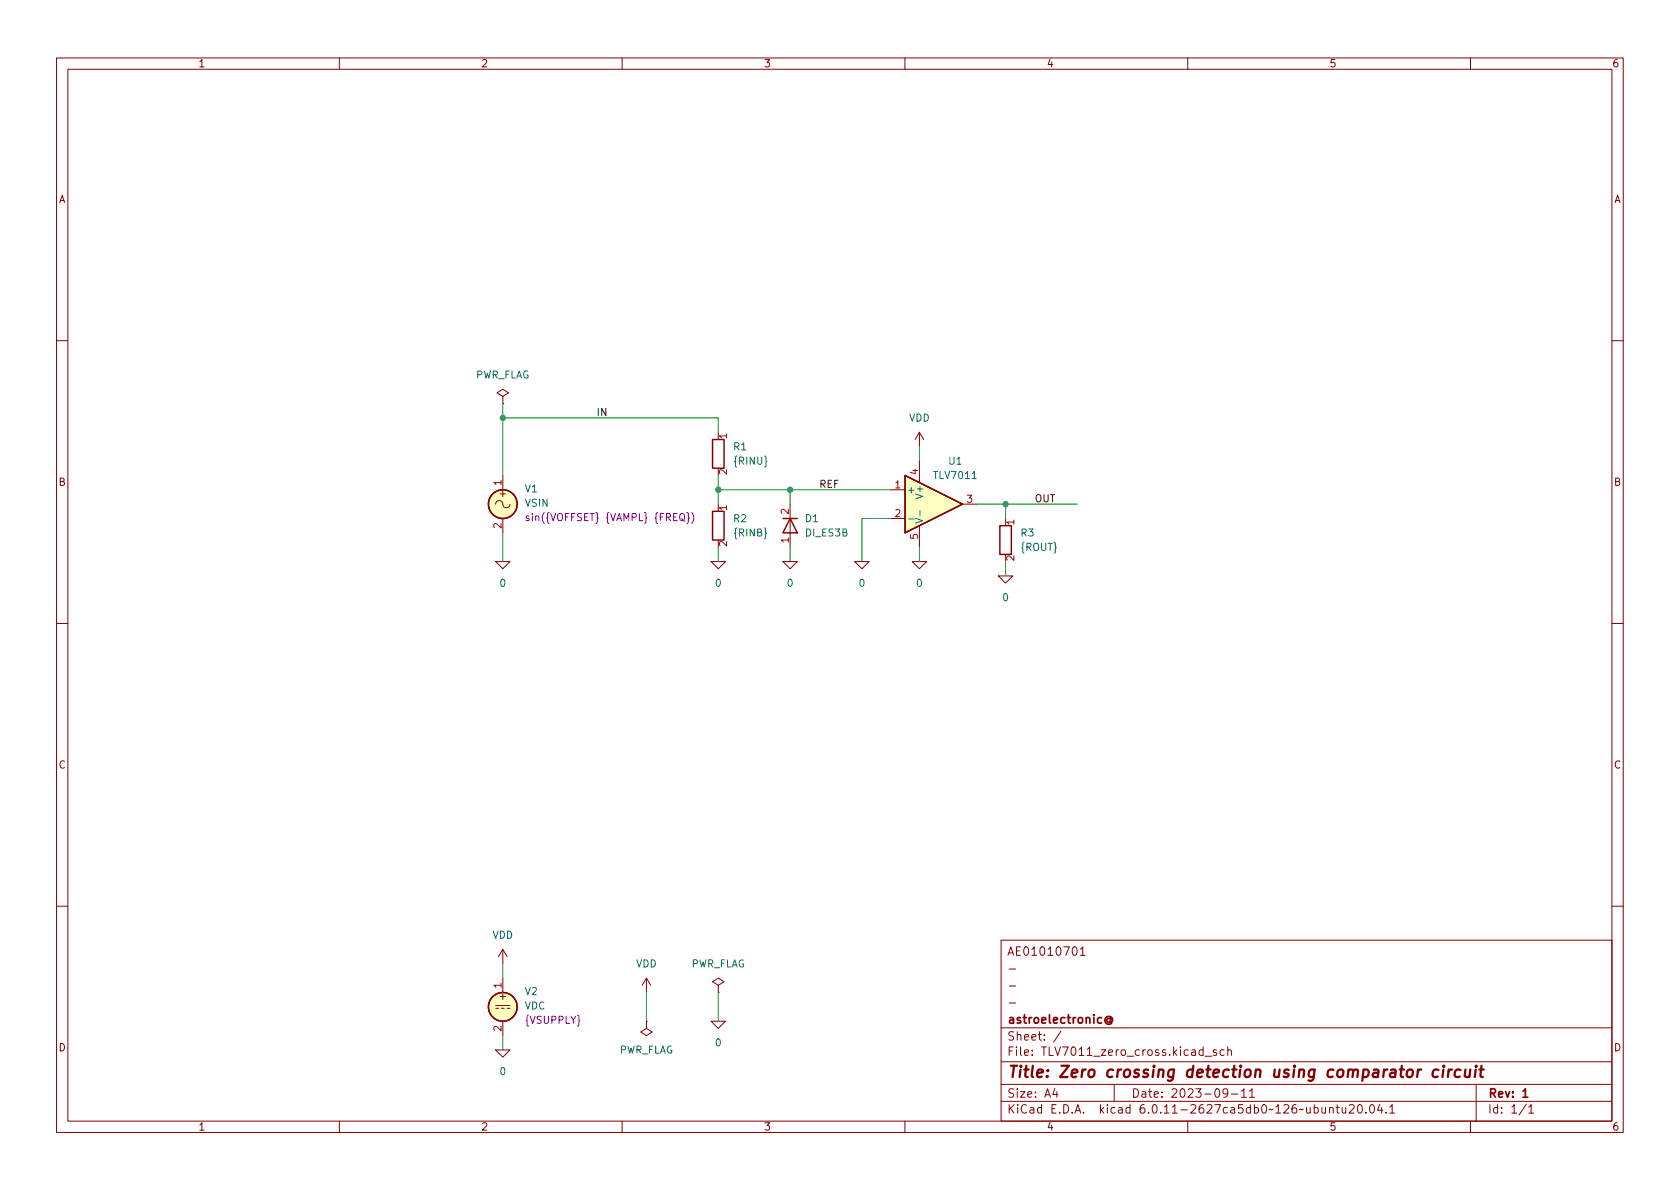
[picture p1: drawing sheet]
(kicad_sch (version 20211123) (generator eeschema)

 (paper "A4")

 (title_block
  (title "Zero crossing detection using comparator circuit")
  (date "2023-09-11")
  (rev "1")
  (company "astroelectronic@")
  (comment 1 "-")
  (comment 2 "-")
  (comment 3 "-")
  (comment 4 "AE01010701"))

 (lib_symbols
  (symbol "Device:R" (pin_names (offset 0) hide) (in_bom yes) (on_board yes)
   (property "Reference" "R" (id 0) (at 2.032 0 90) (effects (font (size 1.27 1.27))))
   (property "Value" "R" (id 1) (at 0 0 90) (effects (font (size 1.27 1.27))))
   (property "Footprint" "" (id 2) (at -1.778 0 90) (effects (font (size 1.27 1.27)) hide))
   (property "Datasheet" "~" (id 3) (at 0 0 0) (effects (font (size 1.27 1.27)) hide))
   (symbol "R_0_1"
    (rectangle (start -1.016 -2.54) (end 1.016 2.54) (stroke (width 0.254) (type default) (color 0 0 0 0)) (fill (type none))))
   (symbol "R_1_1"
    (pin passive line (at 0 3.81 270) (length 1.27) (name "~" (effects (font (size 1.27 1.27)))) (number "1" (effects (font (size 1.27 1.27)))))
    (pin passive line (at 0 -3.81 90) (length 1.27) (name "~" (effects (font (size 1.27 1.27)))) (number "2" (effects (font (size 1.27 1.27)))))))
  (symbol "R_1" (pin_names (offset 0) hide) (in_bom yes) (on_board yes)
   (property "Reference" "R" (id 0) (at 2.032 0 90) (effects (font (size 1.27 1.27))))
   (property "Value" "R_1" (id 1) (at 0 0 90) (effects (font (size 1.27 1.27))))
   (property "Footprint" "" (id 2) (at -1.778 0 90) (effects (font (size 1.27 1.27)) hide))
   (property "Datasheet" "~" (id 3) (at 0 0 0) (effects (font (size 1.27 1.27)) hide))
   (symbol "R_1_0_1"
    (rectangle (start -1.016 -2.54) (end 1.016 2.54) (stroke (width 0.254) (type default) (color 0 0 0 0)) (fill (type none))))
   (symbol "R_1_1_1"
    (pin passive line (at 0 3.81 270) (length 1.27) (name "~" (effects (font (size 1.27 1.27)))) (number "1" (effects (font (size 1.27 1.27)))))
    (pin passive line (at 0 -3.81 90) (length 1.27) (name "~" (effects (font (size 1.27 1.27)))) (number "2" (effects (font (size 1.27 1.27)))))))
  (symbol "Simulation_SPICE:DIODE" (pin_names (offset 1.016) hide) (in_bom yes) (on_board yes)
   (property "Reference" "D" (id 0) (at 0 2.54 0) (effects (font (size 1.27 1.27))))
   (property "Value" "DIODE" (id 1) (at 0 -2.54 0) (effects (font (size 1.27 1.27))))
   (property "Footprint" "" (id 2) (at 0 0 0) (effects (font (size 1.27 1.27)) hide))
   (property "Datasheet" "~" (id 3) (at 0 0 0) (effects (font (size 1.27 1.27)) hide))
   (property "Spice_Netlist_Enabled" "Y" (id 4) (at 0 0 0) (effects (font (size 1.27 1.27)) (justify left) hide))
   (property "Spice_Primitive" "D" (id 5) (at 0 0 0) (effects (font (size 1.27 1.27)) (justify left) hide))
   (symbol "DIODE_0_1"
    (polyline (pts (xy 1.27 0) (xy -1.27 0)) (stroke (width 0) (type default) (color 0 0 0 0)) (fill (type none)))
    (polyline (pts (xy 1.27 1.27) (xy 1.27 -1.27)) (stroke (width 0.254) (type default) (color 0 0 0 0)) (fill (type none)))
    (polyline (pts (xy -1.27 -1.27) (xy -1.27 1.27) (xy 1.27 0) (xy -1.27 -1.27)) (stroke (width 0.254) (type default) (color 0 0 0 0)) (fill (type none))))
   (symbol "DIODE_1_1"
    (pin passive line (at -3.81 0 0) (length 2.54) (name "A" (effects (font (size 1.27 1.27)))) (number "1" (effects (font (size 1.27 1.27)))))
    (pin passive line (at 3.81 0 180) (length 2.54) (name "K" (effects (font (size 1.27 1.27)))) (number "2" (effects (font (size 1.27 1.27)))))))
  (symbol "Simulation_SPICE:VDC" (pin_names (offset 0.0254) hide) (in_bom yes) (on_board yes)
   (property "Reference" "V" (id 0) (at 2.54 2.54 0) (effects (font (size 1.27 1.27)) (justify left)))
   (property "Value" "VDC" (id 1) (at 2.54 0 0) (effects (font (size 1.27 1.27)) (justify left)))
   (property "Footprint" "" (id 2) (at 0 0 0) (effects (font (size 1.27 1.27)) hide))
   (property "Datasheet" "~" (id 3) (at 0 0 0) (effects (font (size 1.27 1.27)) hide))
   (property "Spice_Netlist_Enabled" "Y" (id 4) (at 0 0 0) (effects (font (size 1.27 1.27)) (justify left) hide))
   (property "Spice_Primitive" "V" (id 5) (at 0 0 0) (effects (font (size 1.27 1.27)) (justify left) hide))
   (property "Spice_Model" "dc(1)" (id 6) (at 2.54 -2.54 0) (effects (font (size 1.27 1.27)) (justify left)))
   (symbol "VDC_0_0"
    (polyline (pts (xy -1.27 0.254) (xy 1.27 0.254)) (stroke (width 0) (type default) (color 0 0 0 0)) (fill (type none)))
    (polyline (pts (xy -0.762 -0.254) (xy -1.27 -0.254)) (stroke (width 0) (type default) (color 0 0 0 0)) (fill (type none)))
    (polyline (pts (xy 0.254 -0.254) (xy -0.254 -0.254)) (stroke (width 0) (type default) (color 0 0 0 0)) (fill (type none)))
    (polyline (pts (xy 1.27 -0.254) (xy 0.762 -0.254)) (stroke (width 0) (type default) (color 0 0 0 0)) (fill (type none)))
    (text "+" (at 0 1.905 0) (effects (font (size 1.27 1.27)))))
   (symbol "VDC_0_1"
    (circle (center 0 0) (radius 2.54) (stroke (width 0.254) (type default) (color 0 0 0 0)) (fill (type background))))
   (symbol "VDC_1_1"
    (pin passive line (at 0 5.08 270) (length 2.54) (name "~" (effects (font (size 1.27 1.27)))) (number "1" (effects (font (size 1.27 1.27)))))
    (pin passive line (at 0 -5.08 90) (length 2.54) (name "~" (effects (font (size 1.27 1.27)))) (number "2" (effects (font (size 1.27 1.27)))))))
  (symbol "Simulation_SPICE:VSIN" (pin_names (offset 0.0254) hide) (in_bom yes) (on_board yes)
   (property "Reference" "V" (id 0) (at 2.54 2.54 0) (effects (font (size 1.27 1.27)) (justify left)))
   (property "Value" "VSIN" (id 1) (at 2.54 0 0) (effects (font (size 1.27 1.27)) (justify left)))
   (property "Footprint" "" (id 2) (at 0 0 0) (effects (font (size 1.27 1.27)) hide))
   (property "Datasheet" "~" (id 3) (at 0 0 0) (effects (font (size 1.27 1.27)) hide))
   (property "Spice_Netlist_Enabled" "Y" (id 4) (at 0 0 0) (effects (font (size 1.27 1.27)) (justify left) hide))
   (property "Spice_Primitive" "V" (id 5) (at 0 0 0) (effects (font (size 1.27 1.27)) (justify left) hide))
   (property "Spice_Model" "sin(0 1 1k)" (id 6) (at 2.54 -2.54 0) (effects (font (size 1.27 1.27)) (justify left)))
   (symbol "VSIN_0_0"
    (arc (start 0 0) (mid -0.635 0.635) (end -1.27 0) (stroke (width 0) (type default) (color 0 0 0 0)) (fill (type none)))
    (arc (start 0 0) (mid 0.635 -0.635) (end 1.27 0) (stroke (width 0) (type default) (color 0 0 0 0)) (fill (type none)))
    (text "+" (at 0 1.905 0) (effects (font (size 1.27 1.27)))))
   (symbol "VSIN_0_1"
    (circle (center 0 0) (radius 2.54) (stroke (width 0.254) (type default) (color 0 0 0 0)) (fill (type background))))
   (symbol "VSIN_1_1"
    (pin passive line (at 0 5.08 270) (length 2.54) (name "~" (effects (font (size 1.27 1.27)))) (number "1" (effects (font (size 1.27 1.27)))))
    (pin passive line (at 0 -5.08 90) (length 2.54) (name "~" (effects (font (size 1.27 1.27)))) (number "2" (effects (font (size 1.27 1.27)))))))
  (symbol "TLV7011:TLV7011" (pin_names (offset 0.254)) (in_bom yes) (on_board yes)
   (property "Reference" "U" (id 0) (at 3.81 3.175 0) (effects (font (size 1.27 1.27)) (justify left)))
   (property "Value" "TLV7011" (id 1) (at 3.81 -3.175 0) (effects (font (size 1.27 1.27)) (justify left)))
   (property "Footprint" "" (id 2) (at 0 0 0) (effects (font (size 1.27 1.27)) hide))
   (property "Datasheet" "~" (id 3) (at 0 0 0) (effects (font (size 1.27 1.27)) hide))
   (property "Spice_Netlist_Enabled" "Y" (id 4) (at 0 0 0) (effects (font (size 1.27 1.27)) (justify left) hide))
   (property "Spice_Primitive" "X" (id 5) (at 0 0 0) (effects (font (size 1.27 1.27)) (justify left) hide))
   (symbol "TLV7011_0_1"
    (polyline (pts (xy 5.08 0) (xy -5.08 5.08) (xy -5.08 -5.08) (xy 5.08 0)) (stroke (width 0.254) (type default) (color 0 0 0 0)) (fill (type background))))
   (symbol "TLV7011_1_1"
    (pin passive line (at -7.62 2.54 0) (length 2.54) (name "+" (effects (font (size 1.27 1.27)))) (number "1" (effects (font (size 1.27 1.27)))))
    (pin passive line (at -7.62 -2.54 0) (length 2.54) (name "-" (effects (font (size 1.27 1.27)))) (number "2" (effects (font (size 1.27 1.27)))))
    (pin passive line (at 7.62 0 180) (length 2.54) (name "~" (effects (font (size 1.27 1.27)))) (number "3" (effects (font (size 1.27 1.27)))))
    (pin passive line (at -2.54 7.62 270) (length 3.81) (name "V+" (effects (font (size 1.27 1.27)))) (number "4" (effects (font (size 1.27 1.27)))))
    (pin passive line (at -2.54 -7.62 90) (length 3.81) (name "V-" (effects (font (size 1.27 1.27)))) (number "5" (effects (font (size 1.27 1.27)))))))
  (symbol "power:PWR_FLAG" (power) (pin_numbers hide) (pin_names (offset 0) hide) (in_bom yes) (on_board yes)
   (property "Reference" "#FLG" (id 0) (at 0 1.905 0) (effects (font (size 1.27 1.27)) hide))
   (property "Value" "PWR_FLAG" (id 1) (at 0 3.81 0) (effects (font (size 1.27 1.27))))
   (property "Footprint" "" (id 2) (at 0 0 0) (effects (font (size 1.27 1.27)) hide))
   (property "Datasheet" "~" (id 3) (at 0 0 0) (effects (font (size 1.27 1.27)) hide))
   (symbol "PWR_FLAG_0_0"
    (pin power_out line (at 0 0 90) (length 0) (name "pwr" (effects (font (size 1.27 1.27)))) (number "1" (effects (font (size 1.27 1.27))))))
   (symbol "PWR_FLAG_0_1"
    (polyline (pts (xy 0 0) (xy 0 1.27) (xy -1.016 1.905) (xy 0 2.54) (xy 1.016 1.905) (xy 0 1.27)) (stroke (width 0) (type default) (color 0 0 0 0)) (fill (type none)))))
  (symbol "power:VDD" (power) (pin_names (offset 0)) (in_bom yes) (on_board yes)
   (property "Reference" "#PWR" (id 0) (at 0 -3.81 0) (effects (font (size 1.27 1.27)) hide))
   (property "Value" "VDD" (id 1) (at 0 3.81 0) (effects (font (size 1.27 1.27))))
   (property "Footprint" "" (id 2) (at 0 0 0) (effects (font (size 1.27 1.27)) hide))
   (property "Datasheet" "" (id 3) (at 0 0 0) (effects (font (size 1.27 1.27)) hide))
   (symbol "VDD_0_1"
    (polyline (pts (xy -0.762 1.27) (xy 0 2.54)) (stroke (width 0) (type default) (color 0 0 0 0)) (fill (type none)))
    (polyline (pts (xy 0 0) (xy 0 2.54)) (stroke (width 0) (type default) (color 0 0 0 0)) (fill (type none)))
    (polyline (pts (xy 0 2.54) (xy 0.762 1.27)) (stroke (width 0) (type default) (color 0 0 0 0)) (fill (type none))))
   (symbol "VDD_1_1"
    (pin power_in line (at 0 0 90) (length 0) hide (name "VDD" (effects (font (size 1.27 1.27)))) (number "1" (effects (font (size 1.27 1.27)))))))
  (symbol "pspice:0" (power) (pin_names (offset 0)) (in_bom yes) (on_board yes)
   (property "Reference" "#GND" (id 0) (at 0 -2.54 0) (effects (font (size 1.27 1.27)) hide))
   (property "Value" "0" (id 1) (at 0 -1.778 0) (effects (font (size 1.27 1.27))))
   (property "Footprint" "" (id 2) (at 0 0 0) (effects (font (size 1.27 1.27)) hide))
   (property "Datasheet" "~" (id 3) (at 0 0 0) (effects (font (size 1.27 1.27)) hide))
   (symbol "0_0_1"
    (polyline (pts (xy -1.27 0) (xy 0 -1.27) (xy 1.27 0) (xy -1.27 0)) (stroke (width 0) (type default) (color 0 0 0 0)) (fill (type none))))
   (symbol "0_1_1"
    (pin power_in line (at 0 0 0) (length 0) hide (name "0" (effects (font (size 1.016 1.016)))) (number "1" (effects (font (size 1.016 1.016))))))))

 (junction (at 177.8 88.9) (diameter 0) (color 0 0 0 0))
 (junction (at 139.7 86.36) (diameter 0) (color 0 0 0 0))
 (junction (at 127 86.36) (diameter 0) (color 0 0 0 0))
 (junction (at 88.9 73.66) (diameter 0) (color 0 0 0 0))

 (wire (pts (xy 162.56 96.52) (xy 162.56 99.06)) (stroke (width 0) (type default) (color 0 0 0 0)))
 (wire (pts (xy 88.9 73.66) (xy 127 73.66)) (stroke (width 0) (type default) (color 0 0 0 0)))
 (wire (pts (xy 114.3 175.26) (xy 114.3 180.34)) (stroke (width 0) (type default) (color 0 0 0 0)))
 (wire (pts (xy 157.48 91.44) (xy 152.4 91.44)) (stroke (width 0) (type default) (color 0 0 0 0)))
 (wire (pts (xy 172.72 88.9) (xy 177.8 88.9)) (stroke (width 0) (type default) (color 0 0 0 0)))
 (wire (pts (xy 177.8 88.9) (xy 177.8 91.44)) (stroke (width 0) (type default) (color 0 0 0 0)))
 (wire (pts (xy 139.7 96.52) (xy 139.7 99.06)) (stroke (width 0) (type default) (color 0 0 0 0)))
 (wire (pts (xy 88.9 83.82) (xy 88.9 73.66)) (stroke (width 0) (type default) (color 0 0 0 0)))
 (wire (pts (xy 152.4 91.44) (xy 152.4 99.06)) (stroke (width 0) (type default) (color 0 0 0 0)))
 (wire (pts (xy 88.9 182.88) (xy 88.9 185.42)) (stroke (width 0) (type default) (color 0 0 0 0)))
 (wire (pts (xy 177.8 88.9) (xy 190.5 88.9)) (stroke (width 0) (type default) (color 0 0 0 0)))
 (wire (pts (xy 127 175.26) (xy 127 180.34)) (stroke (width 0) (type default) (color 0 0 0 0)))
 (wire (pts (xy 127 86.36) (xy 139.7 86.36)) (stroke (width 0) (type default) (color 0 0 0 0)))
 (wire (pts (xy 127 86.36) (xy 127 88.9)) (stroke (width 0) (type default) (color 0 0 0 0)))
 (wire (pts (xy 88.9 71.12) (xy 88.9 73.66)) (stroke (width 0) (type default) (color 0 0 0 0)))
 (wire (pts (xy 177.8 99.06) (xy 177.8 101.6)) (stroke (width 0) (type default) (color 0 0 0 0)))
 (wire (pts (xy 162.56 78.74) (xy 162.56 81.28)) (stroke (width 0) (type default) (color 0 0 0 0)))
 (wire (pts (xy 139.7 86.36) (xy 157.48 86.36)) (stroke (width 0) (type default) (color 0 0 0 0)))
 (wire (pts (xy 127 83.82) (xy 127 86.36)) (stroke (width 0) (type default) (color 0 0 0 0)))
 (wire (pts (xy 127 73.66) (xy 127 76.2)) (stroke (width 0) (type default) (color 0 0 0 0)))
 (wire (pts (xy 88.9 93.98) (xy 88.9 99.06)) (stroke (width 0) (type default) (color 0 0 0 0)))
 (wire (pts (xy 139.7 86.36) (xy 139.7 88.9)) (stroke (width 0) (type default) (color 0 0 0 0)))
 (wire (pts (xy 88.9 170.18) (xy 88.9 172.72)) (stroke (width 0) (type default) (color 0 0 0 0)))
 (wire (pts (xy 127 96.52) (xy 127 99.06)) (stroke (width 0) (type default) (color 0 0 0 0)))

 (label "IN" (at 105.41 73.66 0) (effects (font (size 1.27 1.27)) (justify left bottom)))
 (label "REF" (at 144.78 86.36 0) (effects (font (size 1.27 1.27)) (justify left bottom)))
 (label "OUT" (at 182.88 88.9 0) (effects (font (size 1.27 1.27)) (justify left bottom)))

 (symbol (lib_id "pspice:0") (at 127 99.06 0) (unit 1) (in_bom yes) (on_board yes) (fields_autoplaced)
  (property "Reference" "#GND02" (id 0) (at 127 101.6 0) (effects (font (size 1.27 1.27)) hide))
  (property "Value" "0" (id 1) (at 127 102.87 0))
  (property "Footprint" "" (id 2) (at 127 99.06 0) (effects (font (size 1.27 1.27)) hide))
  (property "Datasheet" "~" (id 3) (at 127 99.06 0) (effects (font (size 1.27 1.27)) hide)) (pin "1"))

 (symbol (lib_id "power:PWR_FLAG") (at 114.3 180.34 180) (unit 1) (in_bom yes) (on_board yes) (fields_autoplaced)
  (property "Reference" "#FLG02" (id 0) (at 114.3 182.245 0) (effects (font (size 1.27 1.27)) hide))
  (property "Value" "PWR_FLAG" (id 1) (at 114.3 185.42 0))
  (property "Footprint" "" (id 2) (at 114.3 180.34 0) (effects (font (size 1.27 1.27)) hide))
  (property "Datasheet" "~" (id 3) (at 114.3 180.34 0) (effects (font (size 1.27 1.27)) hide)) (pin "1"))

 (symbol (lib_id "Simulation_SPICE:VDC") (at 88.9 177.8 0) (unit 1) (in_bom yes) (on_board yes) (fields_autoplaced)
  (property "Reference" "V2" (id 0) (at 92.71 175.0701 0) (effects (font (size 1.27 1.27)) (justify left)))
  (property "Value" "VDC" (id 1) (at 92.71 177.6101 0) (effects (font (size 1.27 1.27)) (justify left)))
  (property "Footprint" "" (id 2) (at 88.9 177.8 0) (effects (font (size 1.27 1.27)) hide))
  (property "Datasheet" "~" (id 3) (at 88.9 177.8 0) (effects (font (size 1.27 1.27)) hide))
  (property "Spice_Netlist_Enabled" "Y" (id 4) (at 88.9 177.8 0) (effects (font (size 1.27 1.27)) (justify left) hide))
  (property "Spice_Primitive" "V" (id 5) (at 88.9 177.8 0) (effects (font (size 1.27 1.27)) (justify left) hide))
  (property "Spice_Model" "{VSUPPLY}" (id 6) (at 92.71 180.1501 0) (effects (font (size 1.27 1.27)) (justify left))) (pin "1") (pin "2"))

 (symbol (lib_id "TLV7011:TLV7011") (at 165.1 88.9 0) (unit 1) (in_bom yes) (on_board yes)
  (property "Reference" "U1" (id 0) (at 168.91 81.28 0))
  (property "Value" "TLV7011" (id 1) (at 168.91 83.82 0))
  (property "Footprint" "" (id 2) (at 165.1 88.9 0) (effects (font (size 1.27 1.27)) hide))
  (property "Datasheet" "~" (id 3) (at 165.1 88.9 0) (effects (font (size 1.27 1.27)) hide))
  (property "Spice_Netlist_Enabled" "Y" (id 4) (at 165.1 88.9 0) (effects (font (size 1.27 1.27)) (justify left) hide))
  (property "Spice_Primitive" "X" (id 5) (at 165.1 88.9 0) (effects (font (size 1.27 1.27)) (justify left) hide))
  (property "Spice_Model" "TLV7011" (id 6) (at 165.1 88.9 0) (effects (font (size 1.27 1.27)) hide))
  (property "Spice_Lib_File" "/home/astroelectronica/kicad/projects/TLV7011/models/tlv7011.lib" (id 7) (at 165.1 88.9 0) (effects (font (size 1.27 1.27)) hide)) (pin "1") (pin "2") (pin "3") (pin "4") (pin "5"))

 (symbol (lib_id "power:PWR_FLAG") (at 88.9 71.12 0) (unit 1) (in_bom yes) (on_board yes) (fields_autoplaced)
  (property "Reference" "#FLG01" (id 0) (at 88.9 69.215 0) (effects (font (size 1.27 1.27)) hide))
  (property "Value" "PWR_FLAG" (id 1) (at 88.9 66.04 0))
  (property "Footprint" "" (id 2) (at 88.9 71.12 0) (effects (font (size 1.27 1.27)) hide))
  (property "Datasheet" "~" (id 3) (at 88.9 71.12 0) (effects (font (size 1.27 1.27)) hide)) (pin "1"))

 (symbol (lib_id "pspice:0") (at 88.9 185.42 0) (unit 1) (in_bom yes) (on_board yes) (fields_autoplaced)
  (property "Reference" "#GND03" (id 0) (at 88.9 187.96 0) (effects (font (size 1.27 1.27)) hide))
  (property "Value" "0" (id 1) (at 88.9 189.23 0))
  (property "Footprint" "" (id 2) (at 88.9 185.42 0) (effects (font (size 1.27 1.27)) hide))
  (property "Datasheet" "~" (id 3) (at 88.9 185.42 0) (effects (font (size 1.27 1.27)) hide)) (pin "1"))

 (symbol (lib_id "pspice:0") (at 88.9 99.06 0) (unit 1) (in_bom yes) (on_board yes) (fields_autoplaced)
  (property "Reference" "#GND01" (id 0) (at 88.9 101.6 0) (effects (font (size 1.27 1.27)) hide))
  (property "Value" "0" (id 1) (at 88.9 102.87 0))
  (property "Footprint" "" (id 2) (at 88.9 99.06 0) (effects (font (size 1.27 1.27)) hide))
  (property "Datasheet" "~" (id 3) (at 88.9 99.06 0) (effects (font (size 1.27 1.27)) hide)) (pin "1"))

 (symbol (lib_id "pspice:0") (at 162.56 99.06 0) (unit 1) (in_bom yes) (on_board yes) (fields_autoplaced)
  (property "Reference" "#GND07" (id 0) (at 162.56 101.6 0) (effects (font (size 1.27 1.27)) hide))
  (property "Value" "0" (id 1) (at 162.56 102.87 0))
  (property "Footprint" "" (id 2) (at 162.56 99.06 0) (effects (font (size 1.27 1.27)) hide))
  (property "Datasheet" "~" (id 3) (at 162.56 99.06 0) (effects (font (size 1.27 1.27)) hide)) (pin "1"))

 (symbol (lib_id "pspice:0") (at 127 180.34 0) (unit 1) (in_bom yes) (on_board yes) (fields_autoplaced)
  (property "Reference" "#GND06" (id 0) (at 127 182.88 0) (effects (font (size 1.27 1.27)) hide))
  (property "Value" "0" (id 1) (at 127 184.15 0))
  (property "Footprint" "" (id 2) (at 127 180.34 0) (effects (font (size 1.27 1.27)) hide))
  (property "Datasheet" "~" (id 3) (at 127 180.34 0) (effects (font (size 1.27 1.27)) hide)) (pin "1"))

 (symbol (lib_id "Simulation_SPICE:VSIN") (at 88.9 88.9 0) (unit 1) (in_bom yes) (on_board yes) (fields_autoplaced)
  (property "Reference" "V1" (id 0) (at 92.71 86.1701 0) (effects (font (size 1.27 1.27)) (justify left)))
  (property "Value" "VSIN" (id 1) (at 92.71 88.7101 0) (effects (font (size 1.27 1.27)) (justify left)))
  (property "Footprint" "" (id 2) (at 88.9 88.9 0) (effects (font (size 1.27 1.27)) hide))
  (property "Datasheet" "~" (id 3) (at 88.9 88.9 0) (effects (font (size 1.27 1.27)) hide))
  (property "Spice_Netlist_Enabled" "Y" (id 4) (at 88.9 88.9 0) (effects (font (size 1.27 1.27)) (justify left) hide))
  (property "Spice_Primitive" "V" (id 5) (at 88.9 88.9 0) (effects (font (size 1.27 1.27)) (justify left) hide))
  (property "Spice_Model" "sin({VOFFSET} {VAMPL} {FREQ})" (id 6) (at 92.71 91.2501 0) (effects (font (size 1.27 1.27)) (justify left))) (pin "1") (pin "2"))

 (symbol (lib_id "Device:R") (at 127 80.01 0) (unit 1) (in_bom yes) (on_board yes) (fields_autoplaced)
  (property "Reference" "R1" (id 0) (at 129.54 78.7399 0) (effects (font (size 1.27 1.27)) (justify left)))
  (property "Value" "{RINU}" (id 1) (at 129.54 81.2799 0) (effects (font (size 1.27 1.27)) (justify left)))
  (property "Footprint" "" (id 2) (at 125.222 80.01 90) (effects (font (size 1.27 1.27)) hide))
  (property "Datasheet" "~" (id 3) (at 127 80.01 0) (effects (font (size 1.27 1.27)) hide)) (pin "1") (pin "2"))

 (symbol (lib_id "power:VDD") (at 162.56 78.74 0) (unit 1) (in_bom yes) (on_board yes) (fields_autoplaced)
  (property "Reference" "#PWR03" (id 0) (at 162.56 82.55 0) (effects (font (size 1.27 1.27)) hide))
  (property "Value" "VDD" (id 1) (at 162.56 73.66 0))
  (property "Footprint" "" (id 2) (at 162.56 78.74 0) (effects (font (size 1.27 1.27)) hide))
  (property "Datasheet" "" (id 3) (at 162.56 78.74 0) (effects (font (size 1.27 1.27)) hide)) (pin "1"))

 (symbol (lib_id "pspice:0") (at 139.7 99.06 0) (unit 1) (in_bom yes) (on_board yes) (fields_autoplaced)
  (property "Reference" "#GND04" (id 0) (at 139.7 101.6 0) (effects (font (size 1.27 1.27)) hide))
  (property "Value" "0" (id 1) (at 139.7 102.87 0))
  (property "Footprint" "" (id 2) (at 139.7 99.06 0) (effects (font (size 1.27 1.27)) hide))
  (property "Datasheet" "~" (id 3) (at 139.7 99.06 0) (effects (font (size 1.27 1.27)) hide)) (pin "1"))

 (symbol (lib_name "R_1") (lib_id "Device:R") (at 127 92.71 0) (unit 1) (in_bom yes) (on_board yes) (fields_autoplaced)
  (property "Reference" "R2" (id 0) (at 129.54 91.4399 0) (effects (font (size 1.27 1.27)) (justify left)))
  (property "Value" "{RINB}" (id 1) (at 129.54 93.9799 0) (effects (font (size 1.27 1.27)) (justify left)))
  (property "Footprint" "" (id 2) (at 125.222 92.71 90) (effects (font (size 1.27 1.27)) hide))
  (property "Datasheet" "~" (id 3) (at 127 92.71 0) (effects (font (size 1.27 1.27)) hide)) (pin "1") (pin "2"))

 (symbol (lib_name "R_1") (lib_id "Device:R") (at 177.8 95.25 0) (unit 1) (in_bom yes) (on_board yes) (fields_autoplaced)
  (property "Reference" "R3" (id 0) (at 180.34 93.9799 0) (effects (font (size 1.27 1.27)) (justify left)))
  (property "Value" "{ROUT}" (id 1) (at 180.34 96.5199 0) (effects (font (size 1.27 1.27)) (justify left)))
  (property "Footprint" "" (id 2) (at 176.022 95.25 90) (effects (font (size 1.27 1.27)) hide))
  (property "Datasheet" "~" (id 3) (at 177.8 95.25 0) (effects (font (size 1.27 1.27)) hide)) (pin "1") (pin "2"))

 (symbol (lib_id "pspice:0") (at 177.8 101.6 0) (unit 1) (in_bom yes) (on_board yes) (fields_autoplaced)
  (property "Reference" "#GND08" (id 0) (at 177.8 104.14 0) (effects (font (size 1.27 1.27)) hide))
  (property "Value" "0" (id 1) (at 177.8 105.41 0))
  (property "Footprint" "" (id 2) (at 177.8 101.6 0) (effects (font (size 1.27 1.27)) hide))
  (property "Datasheet" "~" (id 3) (at 177.8 101.6 0) (effects (font (size 1.27 1.27)) hide)) (pin "1"))

 (symbol (lib_id "power:PWR_FLAG") (at 127 175.26 0) (unit 1) (in_bom yes) (on_board yes) (fields_autoplaced)
  (property "Reference" "#FLG03" (id 0) (at 127 173.355 0) (effects (font (size 1.27 1.27)) hide))
  (property "Value" "PWR_FLAG" (id 1) (at 127 170.18 0))
  (property "Footprint" "" (id 2) (at 127 175.26 0) (effects (font (size 1.27 1.27)) hide))
  (property "Datasheet" "~" (id 3) (at 127 175.26 0) (effects (font (size 1.27 1.27)) hide)) (pin "1"))

 (symbol (lib_id "Simulation_SPICE:DIODE") (at 139.7 92.71 90) (unit 1) (in_bom yes) (on_board yes) (fields_autoplaced)
  (property "Reference" "D1" (id 0) (at 142.24 91.4399 90) (effects (font (size 1.27 1.27)) (justify right)))
  (property "Value" "DI_ES3B" (id 1) (at 142.24 93.9799 90) (effects (font (size 1.27 1.27)) (justify right)))
  (property "Footprint" "" (id 2) (at 139.7 92.71 0) (effects (font (size 1.27 1.27)) hide))
  (property "Datasheet" "~" (id 3) (at 139.7 92.71 0) (effects (font (size 1.27 1.27)) hide))
  (property "Spice_Netlist_Enabled" "Y" (id 4) (at 139.7 92.71 0) (effects (font (size 1.27 1.27)) (justify left) hide))
  (property "Spice_Primitive" "D" (id 5) (at 139.7 92.71 0) (effects (font (size 1.27 1.27)) (justify left) hide))
  (property "Spice_Model" "DI_ES3B" (id 6) (at 139.7 92.71 0) (effects (font (size 1.27 1.27)) hide))
  (property "Spice_Lib_File" "/home/astroelectronica/kicad/projects/TLV7011/models/ES3B.spice.txt" (id 7) (at 139.7 92.71 0) (effects (font (size 1.27 1.27)) hide)) (pin "1") (pin "2"))

 (symbol (lib_id "power:VDD") (at 114.3 175.26 0) (unit 1) (in_bom yes) (on_board yes) (fields_autoplaced)
  (property "Reference" "#PWR02" (id 0) (at 114.3 179.07 0) (effects (font (size 1.27 1.27)) hide))
  (property "Value" "VDD" (id 1) (at 114.3 170.18 0))
  (property "Footprint" "" (id 2) (at 114.3 175.26 0) (effects (font (size 1.27 1.27)) hide))
  (property "Datasheet" "" (id 3) (at 114.3 175.26 0) (effects (font (size 1.27 1.27)) hide)) (pin "1"))

 (symbol (lib_id "power:VDD") (at 88.9 170.18 0) (unit 1) (in_bom yes) (on_board yes) (fields_autoplaced)
  (property "Reference" "#PWR01" (id 0) (at 88.9 173.99 0) (effects (font (size 1.27 1.27)) hide))
  (property "Value" "VDD" (id 1) (at 88.9 165.1 0))
  (property "Footprint" "" (id 2) (at 88.9 170.18 0) (effects (font (size 1.27 1.27)) hide))
  (property "Datasheet" "" (id 3) (at 88.9 170.18 0) (effects (font (size 1.27 1.27)) hide)) (pin "1"))

 (symbol (lib_id "pspice:0") (at 152.4 99.06 0) (unit 1) (in_bom yes) (on_board yes) (fields_autoplaced)
  (property "Reference" "#GND05" (id 0) (at 152.4 101.6 0) (effects (font (size 1.27 1.27)) hide))
  (property "Value" "0" (id 1) (at 152.4 102.87 0))
  (property "Footprint" "" (id 2) (at 152.4 99.06 0) (effects (font (size 1.27 1.27)) hide))
  (property "Datasheet" "~" (id 3) (at 152.4 99.06 0) (effects (font (size 1.27 1.27)) hide)) (pin "1"))

 (sheet_instances (path "" (page "1")))

)
